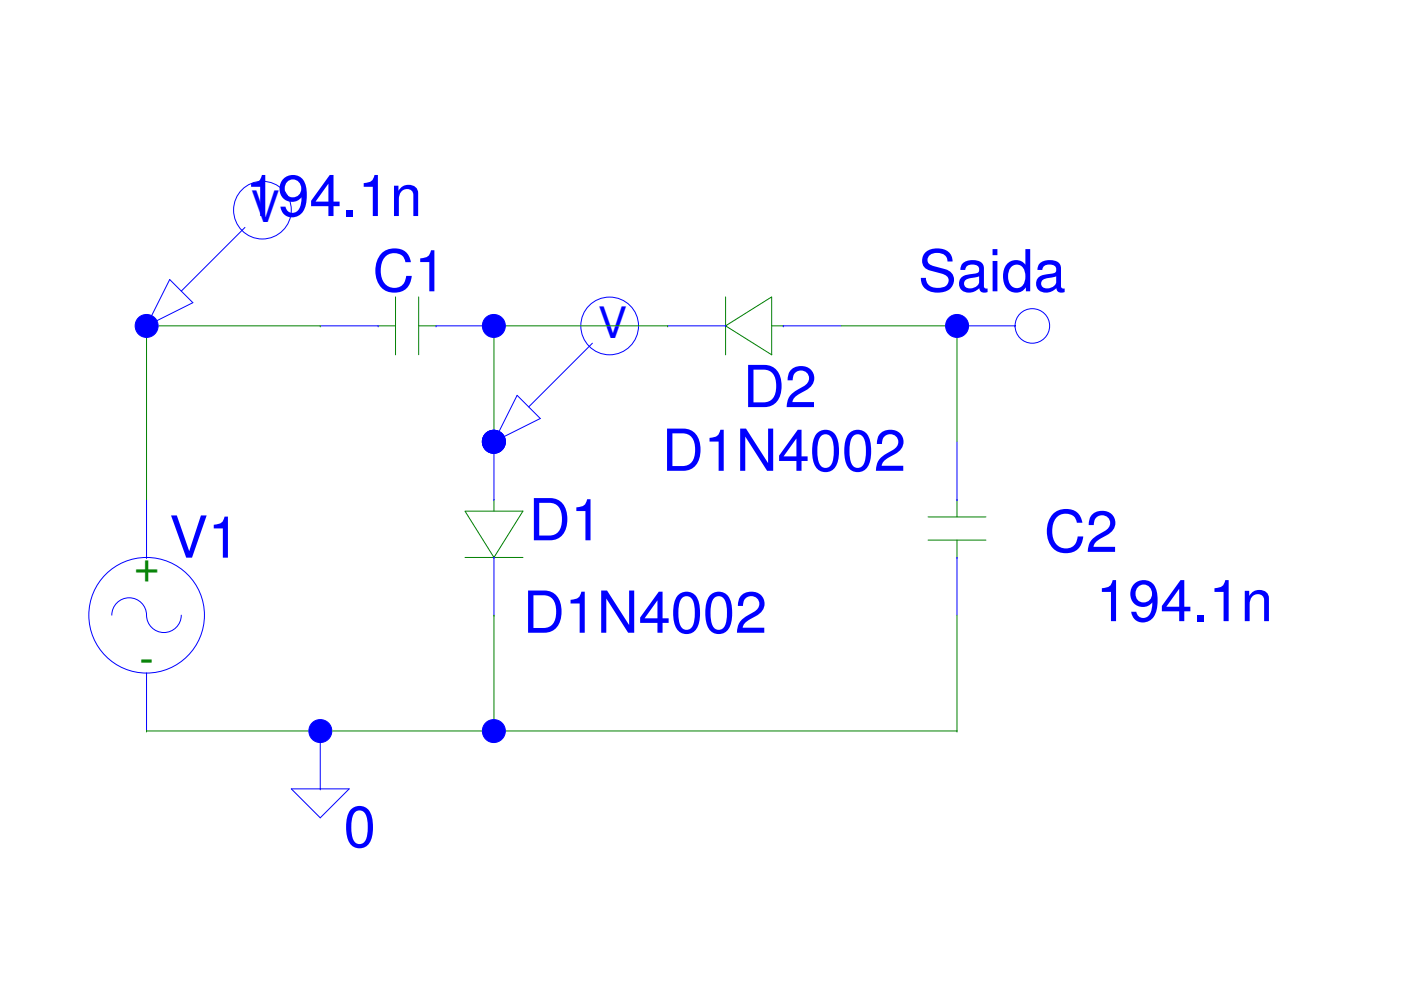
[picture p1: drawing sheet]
<svg xmlns="http://www.w3.org/2000/svg" width="297mm" height="210mm" viewBox="0 0 297 210" stroke-linecap="round" stroke-linejoin="round" font-family="sans-serif">
<g fill="none" stroke="#008000" stroke-width=".21">
<path d="M80.2 69.1h3.7M83.9 62.9v12.3M88.8 69.1h3.7M88.8 62.9v12.3M153.8 69.1l9.8-6.2v12.3zM153.8 62.9v12.3M163.6 69.1h2.5M98.6 108.4h12.3l-6.2 9.8zM98.6 118.2h12.3M104.7 105.9v2.5M196.8 114.5h12.2M196.8 109.6h12.2"/>
<path d="M202.9 105.9v3.7M202.9 114.5v3.7"/>
</g>
<g fill="none" stroke="#00f" stroke-width=".21">
<path d="M67.9 69.1h12.3M80.2 69.1h.1M92.5 69.1h.1M92.5 69.1h12.2M141.6 69.1h12.2M153.8 69.1h.1M166.1 69.1h.1M166.1 69.1h12.2M104.7 93.6v12.3M202.9 93.6v12.3M31.1 118.2h.1M31.1 105.9v12.3"/>
<path d="M104.7 105.9h.1M104.7 118.2h.1M104.7 118.2v12.2M202.9 118.2h.1M202.9 105.9h.1M202.9 118.2v12.2M23.7 130.4a3.7 3.7 0 0 1 3.7-3.7 3.7 3.7 0 0 1 3.7 3.7 3.7 3.7 0 0 0 3.7 3.7 3.7 3.7 0 0 0 3.6-3.7M31.1 142.7h.1M31.1 142.7v12.3M67.9 155v12.3M61.8 167.3h12.2l-6.1 6.1zM67.9 167.3h.1"/>
<circle cx="218.9" cy="69.1" r="3.7"/>
<circle cx="31.1" cy="130.4" r="12.3"/>
</g>
<g fill="none" stroke="#00f" stroke-width=".21">
<path d="M36 59.3l4.9 4.9-9.8 4.9zM51.9 48.2l-13.5 13.5M125.6 72.8l-13.5 13.5M202.9 69.1h12.3M215.2 69.1h.1M109.6 83.8l5 4.9-9.9 4.9z"/>
<circle cx="55.6" cy="44.5" r="6.1"/>
<circle cx="129.3" cy="69.1" r="6.1"/>
</g>
<g fill="none" stroke="#008000" stroke-width=".21">
<path d="M31.1 69.1h.1M31.1 69.1v36.8M31.1 69.1h36.8M67.9 69.1h.1M104.7 69.1h.1M104.7 69.1v24.5M104.7 69.1h36.9M141.6 69.1h.1M178.3 69.1h24.6M202.9 69.1h.1M202.9 69.1v24.5M104.7 130.4h.1"/>
<path d="M104.7 130.4v24.6M202.9 130.4v24.6M31.1 155h.1M31.1 155h171.8M67.9 155h.1M104.7 155h.1M202.9 155h.1"/>
</g>
<circle cx="67.9" cy="155" r="2.44" fill="#00f"/>
<circle cx="67.9" cy="155" r="2.44" fill="none" stroke="#00f" stroke-width=".21"/>
<circle cx="104.7" cy="69.1" r="2.44" fill="#00f"/>
<circle cx="104.7" cy="69.1" r="2.44" fill="none" stroke="#00f" stroke-width=".21"/>
<circle cx="104.7" cy="155" r="2.44" fill="#00f"/>
<circle cx="104.7" cy="155" r="2.44" fill="none" stroke="#00f" stroke-width=".21"/>
<circle cx="104.7" cy="93.7" r="2.44" fill="#00f"/>
<circle cx="104.7" cy="93.7" r="2.44" fill="none" stroke="#00f" stroke-width=".21"/>
<circle cx="31.1" cy="69.1" r="2.44" fill="#00f"/>
<circle cx="31.1" cy="69.1" r="2.44" fill="none" stroke="#00f" stroke-width=".21"/>
<circle cx="104.7" cy="93.7" r="2.44" fill="#00f"/>
<circle cx="104.7" cy="93.7" r="2.44" fill="none" stroke="#00f" stroke-width=".21"/>
<circle cx="104.7" cy="93.7" r="2.44" fill="#00f"/>
<circle cx="104.7" cy="93.7" r="2.44" fill="none" stroke="#00f" stroke-width=".21"/>
<circle cx="202.9" cy="69.1" r="2.44" fill="#00f"/>
<circle cx="202.9" cy="69.1" r="2.44" fill="none" stroke="#00f" stroke-width=".21"/>
<g font-size="12.3" fill="#00f">
<text x="52" y="45.8">194.1n</text>
<text x="79" y="61.8">C1</text>
<text x="194.6" y="61.8">Saida</text>
<text x="157.5" y="86.3">D2</text>
<text x="140.3" y="99.8">D1N4002</text>
<text x="35.9" y="118.2">V1</text>
<text x="112.1" y="114.6">D1</text>
<text x="221.4" y="117">C2</text>
<text x="232.4" y="131.7">194.1n</text>
<text x="110.9" y="134.2">D1N4002</text>
<text x="72.9" y="179.6">0</text>
</g>
<g font-size="9.2" fill="#00f">
<text x="53.2" y="47">V</text>
<text x="126.8" y="71.6">V</text>
</g>
<g font-size="9.2" fill="#008000">
<text x="28.4" y="123.1">+</text>
<text x="29.6" y="142.7">-</text>
</g>
</svg>
